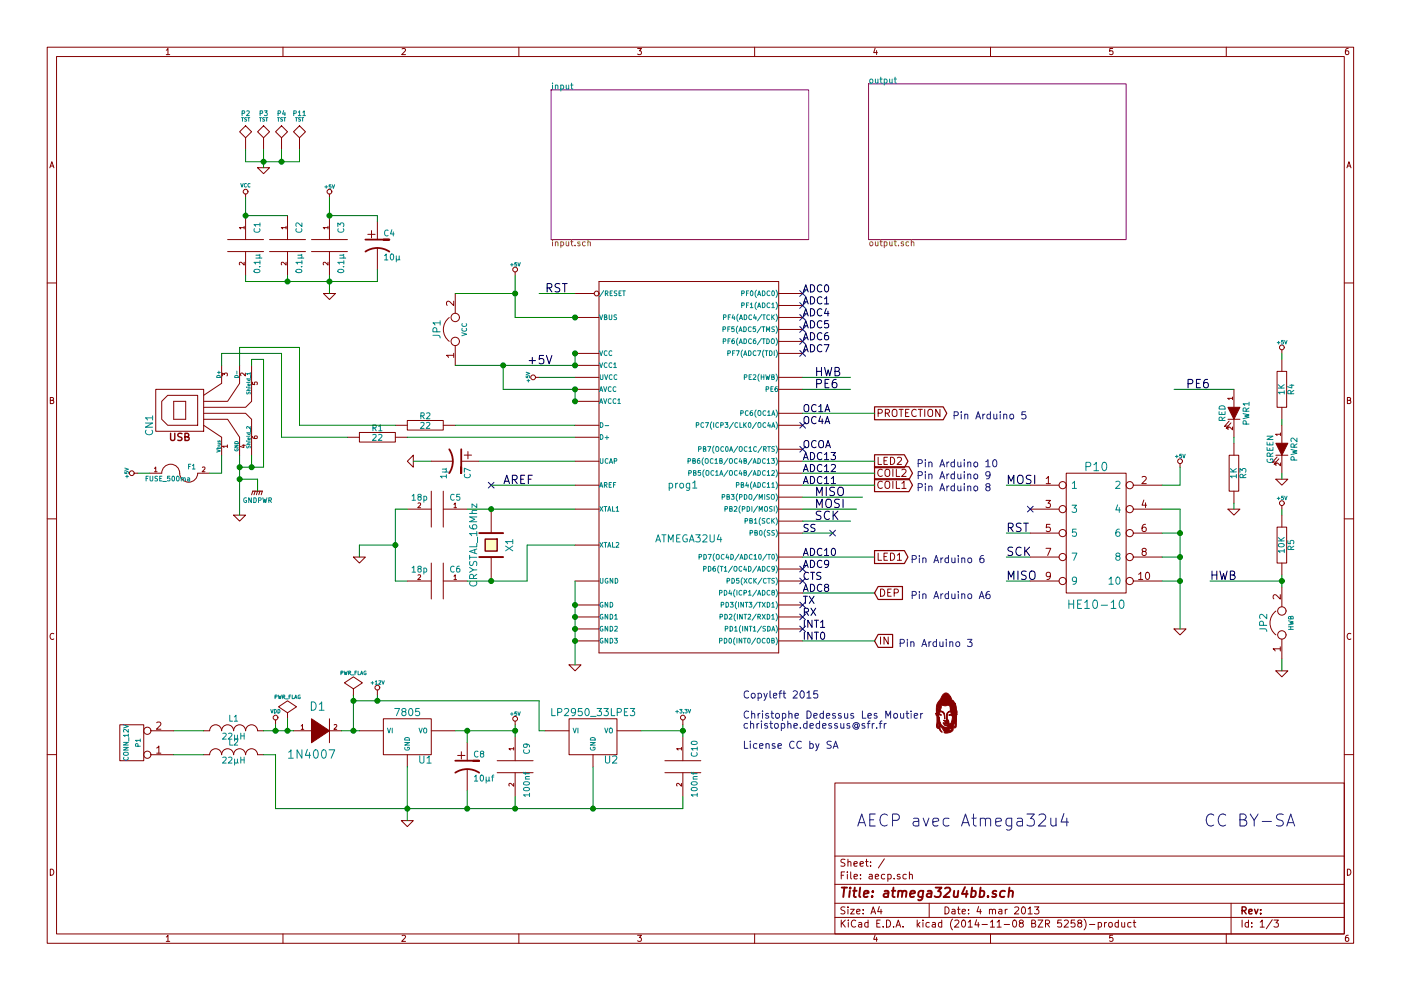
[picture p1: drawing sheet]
EESchema Schematic File Version 2
LIBS:xilinx
LIBS:valves
LIBS:ttl_ieee
LIBS:transistors
LIBS:texas
LIBS:special
LIBS:siliconi
LIBS:regul
LIBS:pspice
LIBS:power
LIBS:philips
LIBS:opto
LIBS:motorola
LIBS:microcontrollers
LIBS:microchip1
LIBS:microchip
LIBS:memory
LIBS:linear
LIBS:interface
LIBS:intel
LIBS:hc11
LIBS:graphic
LIBS:gennum
LIBS:elec-unifil
LIBS:dsp
LIBS:display
LIBS:digital-audio
LIBS:device
LIBS:cypress
LIBS:contrib
LIBS:conn
LIBS:cmos_ieee
LIBS:cmos4000
LIBS:brooktre
LIBS:audio
LIBS:analog_switches
LIBS:adc-dac
LIBS:74xx
LIBS:DDLM
LIBS:Tete_budha
LIBS:aecp-cache
EELAYER 25 0
EELAYER END
$Descr A4 11693 8268
encoding utf-8
Sheet 1 3
Title "atmega32u4bb.sch"
Date "4 mar 2013"
Rev ""
Comp ""
Comment1 ""
Comment2 ""
Comment3 ""
Comment4 ""
$EndDescr
Text Label 6700 4450 0    60   ~ 0
SS
Text Label 6700 3750 0    60   ~ 0
OCOA
Text Label 6700 4850 0    60   ~ 0
CTS
Text Label 6700 2950 0    60   ~ 0
ADC7
Text Label 6700 2850 0    60   ~ 0
ADC6
Text Label 6700 2750 0    60   ~ 0
ADC5
Text Label 6700 2650 0    60   ~ 0
ADC4
Text Label 6700 3550 0    60   ~ 0
OC4A
Text Label 6700 3450 0    60   ~ 0
OC1A
Text Label 6700 4650 0    60   ~ 0
ADC10
Text Label 6700 4750 0    60   ~ 0
ADC9
Text Label 6700 4950 0    60   ~ 0
ADC8
Text Label 6700 5250 0    60   ~ 0
INT1
Text Label 6700 5350 0    60   ~ 0
INT0
Text Label 6700 4050 0    60   ~ 0
ADC11
Text Label 6700 3850 0    60   ~ 0
ADC13
Text Label 6700 3950 0    60   ~ 0
ADC12
Text Label 6700 2550 0    60   ~ 0
ADC1
Text Label 6700 2450 0    60   ~ 0
ADC0
Text Label 6700 5050 0    60   ~ 0
TX
Text Label 6700 5150 0    60   ~ 0
RX
$Comp
L GND #PWR01
U 1 1
P 2200 1400
F 0 "#PWR01" H 2200 1400 30  0001 C CNN
F 1 "GND" H 2200 1330 30  0001 C CNN
F 2 "" H 2200 1400 60  0001 C CNN
F 3 "" H 2200 1400 60  0001 C CNN
	1    2200 1400
	1    0    0    -1  
$EndComp
$Comp
L TST P4
U 1 1
P 2350 1250
F 0 "P4" H 2350 1550 40  0000 C CNN
F 1 "TST" H 2350 1500 30  0000 C CNN
F 2 "Connect:1pin" H 2350 1250 60  0001 C CNN
F 3 "" H 2350 1250 60  0001 C CNN
	1    2350 1250
	1    0    0    -1  
$EndComp
$Comp
L TST P3
U 1 1
P 2200 1250
F 0 "P3" H 2200 1550 40  0000 C CNN
F 1 "TST" H 2200 1500 30  0000 C CNN
F 2 "Connect:1pin" H 2200 1250 60  0001 C CNN
F 3 "" H 2200 1250 60  0001 C CNN
	1    2200 1250
	1    0    0    -1  
$EndComp
$Comp
L TST P2
U 1 1
P 2050 1250
F 0 "P2" H 2050 1550 40  0000 C CNN
F 1 "TST" H 2050 1500 30  0000 C CNN
F 2 "Connect:1pin" H 2050 1250 60  0001 C CNN
F 3 "" H 2050 1250 60  0001 C CNN
	1    2050 1250
	1    0    0    -1  
$EndComp
$Comp
L GNDPWR #PWR02
U 1 1
P 2150 4100
F 0 "#PWR02" H 2150 4150 40  0001 C CNN
F 1 "GNDPWR" H 2150 4020 40  0000 C CNN
F 2 "" H 2150 4100 60  0001 C CNN
F 3 "" H 2150 4100 60  0001 C CNN
	1    2150 4100
	1    0    0    -1  
$EndComp
$Comp
L +5V #PWR03
U 1 1
P 4300 6050
F 0 "#PWR03" H 4300 6140 20  0001 C CNN
F 1 "+5V" H 4300 6140 30  0000 C CNN
F 2 "" H 4300 6050 60  0001 C CNN
F 3 "" H 4300 6050 60  0001 C CNN
	1    4300 6050
	1    0    0    -1  
$EndComp
$Comp
L +5V #PWR04
U 1 1
P 1150 3950
F 0 "#PWR04" H 1150 4040 20  0001 C CNN
F 1 "+5V" H 1150 4040 30  0000 C CNN
F 2 "" H 1150 3950 60  0001 C CNN
F 3 "" H 1150 3950 60  0001 C CNN
	1    1150 3950
	0    -1   -1   0   
$EndComp
$Comp
L +5V #PWR05
U 1 1
P 10700 2950
F 0 "#PWR05" H 10700 3040 20  0001 C CNN
F 1 "+5V" H 10700 3040 30  0000 C CNN
F 2 "" H 10700 2950 60  0001 C CNN
F 3 "" H 10700 2950 60  0001 C CNN
	1    10700 2950
	1    0    0    -1  
$EndComp
$Comp
L +5V #PWR06
U 1 1
P 4500 3150
F 0 "#PWR06" H 4500 3240 20  0001 C CNN
F 1 "+5V" H 4500 3240 30  0000 C CNN
F 2 "" H 4500 3150 60  0001 C CNN
F 3 "" H 4500 3150 60  0001 C CNN
	1    4500 3150
	0    -1   1    0   
$EndComp
$Comp
L JUMPER JP2
U 1 1
P 10700 5200
F 0 "JP2" H 10700 5350 60  0000 C CNN
F 1 "HWB" H 10700 5120 40  0000 C CNN
F 2 "Pin_Headers:Pin_Header_Straight_1x02" H 10700 5200 60  0001 C CNN
F 3 "" H 10700 5200 60  0001 C CNN
	1    10700 5200
	0    -1   -1   0   
$EndComp
$Comp
L R R5
U 1 1
P 10700 4550
F 0 "R5" V 10780 4550 50  0000 C CNN
F 1 "10K" V 10700 4550 50  0000 C CNN
F 2 "Discret:R4-LARGE_PADS" H 10700 4550 60  0001 C CNN
F 3 "" H 10700 4550 60  0001 C CNN
	1    10700 4550
	1    0    0    -1  
$EndComp
$Comp
L R R4
U 1 1
P 10700 3250
F 0 "R4" V 10780 3250 50  0000 C CNN
F 1 "1K" V 10700 3250 50  0000 C CNN
F 2 "Discret:R4-LARGE_PADS" H 10700 3250 60  0001 C CNN
F 3 "" H 10700 3250 60  0001 C CNN
	1    10700 3250
	1    0    0    -1  
$EndComp
$Comp
L R R3
U 1 1
P 10300 3950
F 0 "R3" V 10380 3950 50  0000 C CNN
F 1 "1K" V 10300 3950 50  0000 C CNN
F 2 "Discret:R4-LARGE_PADS" H 10300 3950 60  0001 C CNN
F 3 "" H 10300 3950 60  0001 C CNN
	1    10300 3950
	1    0    0    -1  
$EndComp
$Comp
L JUMPER JP1
U 1 1
P 3800 2750
F 0 "JP1" H 3800 2900 60  0000 C CNN
F 1 "VCC" H 3800 2670 40  0000 C CNN
F 2 "Pin_Headers:Pin_Header_Straight_1x02" H 3800 2750 60  0001 C CNN
F 3 "" H 3800 2750 60  0001 C CNN
	1    3800 2750
	0    -1   -1   0   
$EndComp
$Comp
L CP1 C4
U 1 1
P 3150 2050
F 0 "C4" H 3200 2150 50  0000 L CNN
F 1 "10µ" H 3200 1950 50  0000 L CNN
F 2 "Discret:C1V8" H 3150 2050 60  0001 C CNN
F 3 "" H 3150 2050 60  0001 C CNN
	1    3150 2050
	1    0    0    -1  
$EndComp
$Comp
L C C3
U 1 1
P 2750 2050
F 0 "C3" V 2850 2200 50  0000 C CNN
F 1 "0.1µ" V 2850 1900 50  0000 C CNN
F 2 "Discret:C2" H 2750 2050 60  0001 C CNN
F 3 "" H 2750 2050 60  0001 C CNN
	1    2750 2050
	1    0    0    -1  
$EndComp
$Comp
L C C2
U 1 1
P 2400 2050
F 0 "C2" V 2500 2200 50  0000 C CNN
F 1 "0.1µ" V 2500 1900 50  0000 C CNN
F 2 "Discret:C2" H 2400 2050 60  0001 C CNN
F 3 "" H 2400 2050 60  0001 C CNN
	1    2400 2050
	1    0    0    -1  
$EndComp
$Comp
L C C1
U 1 1
P 2050 2050
F 0 "C1" V 2150 2200 50  0000 C CNN
F 1 "0.1µ" V 2150 1900 50  0000 C CNN
F 2 "Discret:C2" H 2050 2050 60  0001 C CNN
F 3 "" H 2050 2050 60  0001 C CNN
	1    2050 2050
	1    0    0    -1  
$EndComp
$Comp
L CP1 C7
U 1 1
P 3800 3850
F 0 "C7" H 3850 3950 50  0000 L CNN
F 1 "1µ" H 3850 3750 50  0000 L CNN
F 2 "Discret:C2" H 3800 3850 60  0001 C CNN
F 3 "" H 3800 3850 60  0001 C CNN
	1    3800 3850
	0    1    1    0   
$EndComp
$Comp
L CRYSTAL X1
U 1 1
P 4100 4550
F 0 "X1" H 4100 4700 60  0000 C CNN
F 1 "CRYSTAL_16Mhz" H 4100 4400 60  0000 C CNN
F 2 "Crystals:Crystal_HC49-U_Vertical" H 4100 4550 60  0001 C CNN
F 3 "" H 4100 4550 60  0001 C CNN
	1    4100 4550
	0    1    1    0   
$EndComp
$Comp
L C C5
U 1 1
P 3650 4250
F 0 "C5" V 3750 4400 50  0000 C CNN
F 1 "18p" V 3750 4100 50  0000 C CNN
F 2 "Discret:C1" H 3650 4250 60  0001 C CNN
F 3 "" H 3650 4250 60  0001 C CNN
	1    3650 4250
	0    1    -1   0   
$EndComp
$Comp
L C C6
U 1 1
P 3650 4850
F 0 "C6" V 3750 5000 50  0000 C CNN
F 1 "18p" V 3750 4700 50  0000 C CNN
F 2 "Discret:C1" H 3650 4850 60  0001 C CNN
F 3 "" H 3650 4850 60  0001 C CNN
	1    3650 4850
	0    1    -1   0   
$EndComp
$Comp
L FUSE F1
U 1 1
P 1500 3950
F 0 "F1" H 1600 4000 40  0000 C CNN
F 1 "FUSE_500ma" H 1400 3900 40  0000 C CNN
F 2 "Fuse_Holders_and_Fuses:Fuseholder5x20_horiz_SemiClosed_Casing10x25mm" H 1500 3950 60  0001 C CNN
F 3 "" H 1500 3950 60  0001 C CNN
	1    1500 3950
	1    0    0    -1  
$EndComp
$Comp
L R R1
U 1 1
P 3150 3650
F 0 "R1" V 3230 3650 50  0000 C CNN
F 1 "22" V 3150 3650 50  0000 C CNN
F 2 "Discret:R4-LARGE_PADS" H 3150 3650 60  0001 C CNN
F 3 "" H 3150 3650 60  0001 C CNN
	1    3150 3650
	0    -1   -1   0   
$EndComp
$Comp
L R R2
U 1 1
P 3550 3550
F 0 "R2" V 3630 3550 50  0000 C CNN
F 1 "22" V 3550 3550 50  0000 C CNN
F 2 "Discret:R4-LARGE_PADS" H 3550 3550 60  0001 C CNN
F 3 "" H 3550 3550 60  0001 C CNN
	1    3550 3550
	0    -1   -1   0   
$EndComp
$Comp
L USB_1 CN1
U 1 1
P 1650 3400
F 0 "CN1" H 1500 3800 60  0000 C CNN
F 1 "USB_1" H 1625 2800 60  0001 C CNN
F 2 "Connect:USB_B" H 1650 3400 60  0001 C CNN
F 3 "" H 1650 3400 60  0001 C CNN
	1    1650 3400
	0    -1   -1   0   
$EndComp
$Comp
L LED PWR1
U 1 1
P 10300 3450
F 0 "PWR1" H 10300 3550 50  0000 C CNN
F 1 "RED" H 10300 3350 50  0000 C CNN
F 2 "LEDs:LED-5MM" H 10300 3450 60  0001 C CNN
F 3 "" H 10300 3450 60  0001 C CNN
	1    10300 3450
	0    1    1    0   
$EndComp
$Comp
L LED PWR2
U 1 1
P 10700 3750
F 0 "PWR2" H 10700 3850 50  0000 C CNN
F 1 "GREEN" H 10700 3650 50  0000 C CNN
F 2 "LEDs:LED-5MM" H 10700 3750 60  0001 C CNN
F 3 "" H 10700 3750 60  0001 C CNN
	1    10700 3750
	0    1    1    0   
$EndComp
$Comp
L VCC #PWR07
U 1 1
P 2050 1650
F 0 "#PWR07" H 2050 1750 30  0001 C CNN
F 1 "VCC" H 2050 1750 30  0000 C CNN
F 2 "" H 2050 1650 60  0001 C CNN
F 3 "" H 2050 1650 60  0001 C CNN
	1    2050 1650
	1    0    0    -1  
$EndComp
$Comp
L GND #PWR08
U 1 1
P 10700 5600
F 0 "#PWR08" H 10700 5600 30  0001 C CNN
F 1 "GND" H 10700 5530 30  0001 C CNN
F 2 "" H 10700 5600 60  0001 C CNN
F 3 "" H 10700 5600 60  0001 C CNN
	1    10700 5600
	1    0    0    -1  
$EndComp
$Comp
L GND #PWR09
U 1 1
P 2750 2450
F 0 "#PWR09" H 2750 2450 30  0001 C CNN
F 1 "GND" H 2750 2380 30  0001 C CNN
F 2 "" H 2750 2450 60  0001 C CNN
F 3 "" H 2750 2450 60  0001 C CNN
	1    2750 2450
	1    0    0    -1  
$EndComp
$Comp
L GND #PWR010
U 1 1
P 10700 4000
F 0 "#PWR010" H 10700 4000 30  0001 C CNN
F 1 "GND" H 10700 3930 30  0001 C CNN
F 2 "" H 10700 4000 60  0001 C CNN
F 3 "" H 10700 4000 60  0001 C CNN
	1    10700 4000
	1    0    0    -1  
$EndComp
$Comp
L GND #PWR011
U 1 1
P 10300 4250
F 0 "#PWR011" H 10300 4250 30  0001 C CNN
F 1 "GND" H 10300 4180 30  0001 C CNN
F 2 "" H 10300 4250 60  0001 C CNN
F 3 "" H 10300 4250 60  0001 C CNN
	1    10300 4250
	1    0    0    -1  
$EndComp
$Comp
L GND #PWR012
U 1 1
P 3000 4650
F 0 "#PWR012" H 3000 4650 30  0001 C CNN
F 1 "GND" H 3000 4580 30  0001 C CNN
F 2 "" H 3000 4650 60  0001 C CNN
F 3 "" H 3000 4650 60  0001 C CNN
	1    3000 4650
	1    0    0    -1  
$EndComp
$Comp
L GND #PWR013
U 1 1
P 9850 5250
F 0 "#PWR013" H 9850 5250 30  0001 C CNN
F 1 "GND" H 9850 5180 30  0001 C CNN
F 2 "" H 9850 5250 60  0001 C CNN
F 3 "" H 9850 5250 60  0001 C CNN
	1    9850 5250
	1    0    0    -1  
$EndComp
$Comp
L GND #PWR014
U 1 1
P 3450 3850
F 0 "#PWR014" H 3450 3850 30  0001 C CNN
F 1 "GND" H 3450 3780 30  0001 C CNN
F 2 "" H 3450 3850 60  0001 C CNN
F 3 "" H 3450 3850 60  0001 C CNN
	1    3450 3850
	0    1    1    0   
$EndComp
$Comp
L GND #PWR015
U 1 1
P 4800 5550
F 0 "#PWR015" H 4800 5550 30  0001 C CNN
F 1 "GND" H 4800 5480 30  0001 C CNN
F 2 "" H 4800 5550 60  0001 C CNN
F 3 "" H 4800 5550 60  0001 C CNN
	1    4800 5550
	1    0    0    -1  
$EndComp
$Comp
L GND #PWR016
U 1 1
P 2000 4300
F 0 "#PWR016" H 2000 4300 30  0001 C CNN
F 1 "GND" H 2000 4230 30  0001 C CNN
F 2 "" H 2000 4300 60  0001 C CNN
F 3 "" H 2000 4300 60  0001 C CNN
	1    2000 4300
	1    0    0    -1  
$EndComp
$Comp
L +5V #PWR017
U 1 1
P 4300 2300
F 0 "#PWR017" H 4300 2390 20  0001 C CNN
F 1 "+5V" H 4300 2390 30  0000 C CNN
F 2 "" H 4300 2300 60  0001 C CNN
F 3 "" H 4300 2300 60  0001 C CNN
	1    4300 2300
	1    0    0    -1  
$EndComp
$Comp
L +5V #PWR018
U 1 1
P 2750 1650
F 0 "#PWR018" H 2750 1740 20  0001 C CNN
F 1 "+5V" H 2750 1740 30  0000 C CNN
F 2 "" H 2750 1650 60  0001 C CNN
F 3 "" H 2750 1650 60  0001 C CNN
	1    2750 1650
	1    0    0    -1  
$EndComp
Text Notes 7150 6900 0    100  ~ 0
AECP avec Atmega32u4
Text Notes 10050 6900 0    100  ~ 0
CC BY-SA
Text Label 4200 4050 0    70   ~ 0
AREF
Text Label 6800 3150 0    70   ~ 0
HWB
Text Label 10100 4850 0    70   ~ 0
HWB
Text Label 8400 4850 0    70   ~ 0
MISO
Text Label 6800 4150 0    70   ~ 0
MISO
Text Label 8400 4050 0    70   ~ 0
MOSI
Text Label 6800 4250 0    70   ~ 0
MOSI
Text Label 9900 3250 0    70   ~ 0
PE6
Text Label 6800 3250 0    70   ~ 0
PE6
Text Label 8400 4450 0    70   ~ 0
RST
Text Label 4550 2450 0    70   ~ 0
RST
Text Label 8400 4650 0    70   ~ 0
SCK
Text Label 6800 4350 0    70   ~ 0
SCK
$Comp
L ATMEGA32U4 prog1
U 1 1
P 5700 4150
F 0 "prog1" H 5700 4250 60  0000 C CNN
F 1 "ATMEGA32U4" H 5750 3800 60  0000 C CNN
F 2 "SMD_Packages:TQFP-44" H 5700 4150 60  0001 C CNN
F 3 "" H 5700 4150 60  0000 C CNN
	1    5700 4150
	1    0    0    -1  
$EndComp
$Comp
L CONN_2 P1
U 1 1
P 1100 6200
F 0 "P1" V 1050 6200 40  0000 C CNN
F 1 "CONN_12V" V 1150 6200 40  0000 C CNN
F 2 "Connect:bornier2" H 1100 6200 60  0001 C CNN
F 3 "" H 1100 6200 60  0000 C CNN
	1    1100 6200
	-1   0    0    1   
$EndComp
Text Notes 6200 6250 0    60   ~ 0
Copyleft 2015\n\nChristophe Dedessus Les Moutier\nchristophe.dedessus@sfr.fr\n\nLicense CC by SA
$Comp
L INDUCTOR_SMALL L1
U 1 1
P 1950 6100
F 0 "L1" H 1950 6200 50  0000 C CNN
F 1 "22µH" H 1950 6050 50  0000 C CNN
F 2 "Discret:R4-LARGE_PADS" H 1950 6100 60  0001 C CNN
F 3 "" H 1950 6100 60  0000 C CNN
	1    1950 6100
	1    0    0    -1  
$EndComp
$Comp
L INDUCTOR_SMALL L2
U 1 1
P 1950 6300
F 0 "L2" H 1950 6400 50  0000 C CNN
F 1 "22µH" H 1950 6250 50  0000 C CNN
F 2 "Discret:R4-LARGE_PADS" H 1950 6300 60  0001 C CNN
F 3 "" H 1950 6300 60  0000 C CNN
	1    1950 6300
	1    0    0    -1  
$EndComp
$Comp
L DIODE D1
U 1 1
P 2650 6100
F 0 "D1" H 2650 6300 70  0000 C CNN
F 1 "1N4007" H 2600 5900 70  0000 C CNN
F 2 "Discret:D4" H 2650 6100 60  0001 C CNN
F 3 "" H 2650 6100 60  0000 C CNN
	1    2650 6100
	1    0    0    -1  
$EndComp
$Comp
L LP2950_33LPE3 U2
U 1 1
P 4950 6150
F 0 "U2" H 5100 5954 60  0000 C CNN
F 1 "LP2950_33LPE3" H 4950 6350 60  0000 C CNN
F 2 "Housings_TO-92:TO-92-Free-rugged" H 4950 6150 60  0001 C CNN
F 3 "" H 4950 6150 60  0000 C CNN
	1    4950 6150
	1    0    0    -1  
$EndComp
$Comp
L CP1 C8
U 1 1
P 3900 6400
F 0 "C8" H 3950 6500 50  0000 L CNN
F 1 "10µf" H 3950 6300 50  0000 L CNN
F 2 "Discret:C1V8" H 3900 6400 60  0001 C CNN
F 3 "" H 3900 6400 60  0000 C CNN
	1    3900 6400
	1    0    0    -1  
$EndComp
$Comp
L C C9
U 1 1
P 4300 6400
F 0 "C9" V 4400 6550 50  0000 C CNN
F 1 "100nf" V 4400 6250 50  0000 C CNN
F 2 "Discret:C2" H 4300 6400 60  0001 C CNN
F 3 "" H 4300 6400 60  0000 C CNN
	1    4300 6400
	1    0    0    -1  
$EndComp
$Comp
L C C10
U 1 1
P 5700 6400
F 0 "C10" V 5800 6550 50  0000 C CNN
F 1 "100nf" V 5800 6250 50  0000 C CNN
F 2 "Discret:C2" H 5700 6400 60  0001 C CNN
F 3 "" H 5700 6400 60  0000 C CNN
	1    5700 6400
	1    0    0    -1  
$EndComp
$Comp
L GND #PWR019
U 1 1
P 3400 6850
F 0 "#PWR019" H 3400 6850 30  0001 C CNN
F 1 "GND" H 3400 6780 30  0001 C CNN
F 2 "" H 3400 6850 60  0001 C CNN
F 3 "" H 3400 6850 60  0001 C CNN
	1    3400 6850
	1    0    0    -1  
$EndComp
$Comp
L +3.3V #PWR020
U 1 1
P 5700 6050
F 0 "#PWR020" H 5700 6010 30  0001 C CNN
F 1 "+3.3V" H 5700 6160 30  0000 C CNN
F 2 "" H 5700 6050 60  0000 C CNN
F 3 "" H 5700 6050 60  0000 C CNN
	1    5700 6050
	1    0    0    -1  
$EndComp
NoConn ~ 6700 5250
NoConn ~ 6700 5150
NoConn ~ 6700 5050
NoConn ~ 6700 4850
NoConn ~ 6700 4750
NoConn ~ 6950 4450
NoConn ~ 6700 3750
NoConn ~ 6700 3550
NoConn ~ 6700 2950
NoConn ~ 6700 2850
NoConn ~ 6700 2750
NoConn ~ 6700 2650
NoConn ~ 6700 2550
NoConn ~ 6700 2450
NoConn ~ 4100 4050
$Comp
L PWR_FLAG #FLG021
U 1 1
P 2950 5800
F 0 "#FLG021" H 2950 5895 30  0001 C CNN
F 1 "PWR_FLAG" H 2950 5980 30  0000 C CNN
F 2 "" H 2950 5800 60  0001 C CNN
F 3 "" H 2950 5800 60  0001 C CNN
	1    2950 5800
	1    0    0    -1  
$EndComp
$Sheet
S 4600 750  2150 1250
U 544D6855
F0 "input" 50
F1 "input.sch" 50
$EndSheet
$Sheet
S 7250 700  2150 1300
U 544D68E6
F0 "output" 50
F1 "output.sch" 50
$EndSheet
Text GLabel 7300 4950 2    60   Input ~ 0
DEP
Text GLabel 7300 5350 2    60   Input ~ 0
IN
Text GLabel 7300 3450 2    60   Output ~ 0
PROTECTION
Text Notes 7950 3500 0    60   ~ 0
Pin Arduino 5
Text Notes 7600 5000 0    60   ~ 0
Pin Arduino A6
Text Notes 7500 5400 0    60   ~ 0
Pin Arduino 3
Text GLabel 7300 4050 2    60   Output ~ 0
COIL1
Text GLabel 7300 3950 2    60   Output ~ 0
COIL2
Text GLabel 7300 3850 2    60   Output ~ 0
LED2
Text GLabel 7300 4650 2    60   Output ~ 0
LED1
Text Notes 7600 4700 0    60   ~ 0
Pin Arduino 6
Text Notes 7650 3900 0    60   ~ 0
Pin Arduino 10
Text Notes 7650 4000 0    60   ~ 0
Pin Arduino 9
Text Notes 7650 4100 0    60   ~ 0
Pin Arduino 8
$Comp
L HE10-10 P10
U 1 1
P 9150 4450
F 0 "P10" H 9150 5000 70  0000 C CNN
F 1 "HE10-10" H 9150 3850 70  0000 C CNN
F 2 "Socket_Strips:Socket_Strip_Straight_2x05" H 9150 4450 60  0001 C CNN
F 3 "" H 9150 4450 60  0000 C CNN
	1    9150 4450
	1    0    0    -1  
$EndComp
NoConn ~ 8600 4250
$Comp
L 7805 U1
U 1 1
P 3400 6150
F 0 "U1" H 3550 5954 60  0000 C CNN
F 1 "7805" H 3400 6350 60  0000 C CNN
F 2 "Discret:LM78XXV" H 3400 6150 60  0001 C CNN
F 3 "" H 3400 6150 60  0000 C CNN
	1    3400 6150
	1    0    0    -1  
$EndComp
$Comp
L VDD #PWR022
U 1 1
P 2300 6050
F 0 "#PWR022" H 2300 6150 30  0001 C CNN
F 1 "VDD" H 2300 6160 30  0000 C CNN
F 2 "" H 2300 6050 60  0000 C CNN
F 3 "" H 2300 6050 60  0000 C CNN
	1    2300 6050
	1    0    0    -1  
$EndComp
Wire Wire Line
	6950 4450 6700 4450
Wire Wire Line
	7150 4250 6700 4250
Connection ~ 2200 1350
Wire Wire Line
	2350 1350 2350 1250
Wire Wire Line
	2050 1350 2500 1350
Wire Wire Line
	3800 2450 4300 2450
Wire Wire Line
	10700 4800 10700 4900
Wire Wire Line
	10700 3000 10700 2950
Wire Wire Line
	10300 3650 10300 3700
Wire Wire Line
	3800 3050 4800 3050
Connection ~ 2750 2350
Wire Wire Line
	3150 2350 3150 2250
Wire Wire Line
	2050 2350 3150 2350
Wire Wire Line
	2400 2300 2400 2350
Wire Wire Line
	2050 2350 2050 2300
Wire Wire Line
	2400 1800 2050 1800
Wire Wire Line
	3600 3850 3450 3850
Wire Wire Line
	3300 4250 3300 4850
Wire Wire Line
	3300 4850 3400 4850
Connection ~ 4100 4850
Wire Wire Line
	3900 4850 4400 4850
Wire Wire Line
	4400 4850 4400 4550
Wire Wire Line
	4400 4550 4800 4550
Wire Wire Line
	1850 3050 1850 2950
Wire Wire Line
	1850 2950 2350 2950
Wire Wire Line
	2350 2950 2350 3650
Wire Wire Line
	2350 3650 2900 3650
Connection ~ 2100 3900
Wire Wire Line
	2000 3900 2200 3900
Wire Wire Line
	2200 3900 2200 3000
Wire Wire Line
	2200 3000 2100 3000
Wire Wire Line
	2100 3000 2100 3050
Wire Wire Line
	2000 3800 2000 4300
Wire Wire Line
	4300 2650 4800 2650
Wire Wire Line
	10700 3950 10700 4000
Wire Wire Line
	4000 3850 4800 3850
Connection ~ 2750 1800
Wire Wire Line
	4100 4050 4800 4050
Connection ~ 4800 5050
Connection ~ 4800 5150
Connection ~ 4800 5250
Connection ~ 4800 5350
Connection ~ 3300 4550
Wire Wire Line
	6700 3150 7100 3150
Wire Wire Line
	10100 4850 10700 4850
Connection ~ 10700 4850
Wire Wire Line
	3800 3550 4800 3550
Wire Wire Line
	3400 3650 4800 3650
Wire Wire Line
	9800 3250 10300 3250
Wire Wire Line
	7100 3250 6700 3250
Wire Wire Line
	4800 2450 4500 2450
Wire Wire Line
	6700 4350 7100 4350
Wire Wire Line
	1750 3950 1850 3950
Wire Wire Line
	4800 3050 4800 2950
Wire Wire Line
	4800 3350 4800 3250
Wire Wire Line
	4800 3250 4200 3250
Connection ~ 4800 3050
Connection ~ 4800 3250
Connection ~ 2050 1800
Wire Wire Line
	2750 1650 2750 1800
Wire Wire Line
	4300 2300 4300 2650
Wire Wire Line
	4800 3150 4500 3150
Wire Wire Line
	4800 4850 4800 5550
Wire Wire Line
	3300 4550 3000 4550
Wire Wire Line
	3000 4550 3000 4650
Wire Wire Line
	2050 1800 2050 1650
Wire Wire Line
	1150 3950 1250 3950
Wire Wire Line
	1850 3950 1850 3800
Wire Wire Line
	2100 3800 2100 3900
Connection ~ 2000 3900
Wire Wire Line
	3300 3550 2500 3550
Wire Wire Line
	2500 3550 2500 2900
Wire Wire Line
	2500 2900 2000 2900
Wire Wire Line
	2000 2900 2000 3050
Wire Wire Line
	3900 4250 4800 4250
Connection ~ 4100 4250
Wire Wire Line
	3300 4250 3400 4250
Wire Wire Line
	3150 1850 3150 1800
Wire Wire Line
	3150 1800 2750 1800
Connection ~ 2400 2350
Wire Wire Line
	2750 2300 2750 2450
Connection ~ 4300 2450
Wire Wire Line
	10300 4200 10300 4250
Wire Wire Line
	10700 3500 10700 3550
Wire Wire Line
	10700 5500 10700 5600
Wire Wire Line
	10700 4250 10700 4300
Connection ~ 4800 3350
Connection ~ 4800 2650
Connection ~ 4800 2950
Wire Wire Line
	2000 4000 2150 4000
Wire Wire Line
	2150 4000 2150 4100
Connection ~ 2000 4000
Wire Wire Line
	2050 1350 2050 1250
Wire Wire Line
	2200 1250 2200 1400
Wire Wire Line
	6700 4150 7200 4150
Wire Wire Line
	3800 6100 4300 6100
Wire Wire Line
	4300 6050 4300 6150
Wire Wire Line
	5350 6100 5700 6100
Wire Wire Line
	5700 6050 5700 6150
Wire Wire Line
	2200 6100 2450 6100
Wire Wire Line
	1700 6100 1450 6100
Wire Wire Line
	1700 6300 1450 6300
Wire Wire Line
	3900 6750 3900 6600
Wire Wire Line
	2300 6750 5700 6750
Wire Wire Line
	3400 6400 3400 6850
Connection ~ 3400 6750
Wire Wire Line
	2200 6300 2300 6300
Wire Wire Line
	2300 6300 2300 6750
Wire Wire Line
	4300 6750 4300 6650
Connection ~ 3900 6750
Wire Wire Line
	5700 6750 5700 6650
Wire Wire Line
	4950 6400 4950 6750
Connection ~ 4950 6750
Connection ~ 4300 6100
Connection ~ 5700 6100
Connection ~ 4300 6750
Wire Wire Line
	6700 4950 7300 4950
Wire Wire Line
	7300 5350 6700 5350
Wire Wire Line
	7300 3450 6700 3450
Wire Wire Line
	6700 3850 7300 3850
Wire Wire Line
	6700 3950 7300 3950
Wire Wire Line
	6700 4050 7300 4050
Wire Wire Line
	6700 4650 7300 4650
Wire Wire Line
	9700 4050 9850 4050
Wire Wire Line
	8600 4050 8400 4050
Wire Wire Line
	8600 4450 8400 4450
Wire Wire Line
	8400 4650 8600 4650
Wire Wire Line
	8400 4850 8600 4850
Wire Wire Line
	9850 4250 9850 5250
Wire Wire Line
	9850 4250 9700 4250
Wire Wire Line
	9700 4450 9850 4450
Connection ~ 9850 4450
Wire Wire Line
	9700 4650 9850 4650
Connection ~ 9850 4650
Wire Wire Line
	9700 4850 9850 4850
Connection ~ 9850 4850
Wire Wire Line
	4550 6100 4500 6100
Wire Wire Line
	4500 6100 4500 5850
Wire Wire Line
	4500 5850 2950 5850
Wire Wire Line
	2850 6100 3000 6100
Connection ~ 2950 6100
Wire Wire Line
	2950 5800 2950 6100
Connection ~ 2950 5850
Wire Wire Line
	2300 6050 2300 6100
Connection ~ 2300 6100
$Comp
L PWR_FLAG #FLG023
U 1 1
P 2400 6000
F 0 "#FLG023" H 2400 6095 30  0001 C CNN
F 1 "PWR_FLAG" H 2400 6180 30  0000 C CNN
F 2 "" H 2400 6000 60  0001 C CNN
F 3 "" H 2400 6000 60  0001 C CNN
	1    2400 6000
	1    0    0    -1  
$EndComp
Wire Wire Line
	2400 6100 2400 6000
Connection ~ 2400 6100
Wire Wire Line
	3900 6200 3900 6100
Connection ~ 3900 6100
Wire Wire Line
	4200 3250 4200 3050
Connection ~ 4200 3050
$Comp
L +5V #PWR024
U 1 1
P 10700 4250
F 0 "#PWR024" H 10700 4340 20  0001 C CNN
F 1 "+5V" H 10700 4340 30  0000 C CNN
F 2 "" H 10700 4250 60  0001 C CNN
F 3 "" H 10700 4250 60  0001 C CNN
	1    10700 4250
	1    0    0    -1  
$EndComp
$Comp
L +12V #PWR025
U 1 1
P 3150 5800
F 0 "#PWR025" H 3150 5750 20  0001 C CNN
F 1 "+12V" H 3150 5900 30  0000 C CNN
F 2 "" H 3150 5800 60  0000 C CNN
F 3 "" H 3150 5800 60  0000 C CNN
	1    3150 5800
	1    0    0    -1  
$EndComp
Wire Wire Line
	3150 5850 3150 5800
Connection ~ 3150 5850
$Comp
L +5V #PWR026
U 1 1
P 9850 3900
F 0 "#PWR026" H 9850 3990 20  0001 C CNN
F 1 "+5V" H 9850 3990 30  0000 C CNN
F 2 "" H 9850 3900 60  0001 C CNN
F 3 "" H 9850 3900 60  0001 C CNN
	1    9850 3900
	1    0    0    -1  
$EndComp
Wire Wire Line
	9850 4050 9850 3900
$Comp
L TST P11
U 1 1
P 2500 1250
F 0 "P11" H 2500 1550 40  0000 C CNN
F 1 "TST" H 2500 1500 30  0000 C CNN
F 2 "Connect:1pin" H 2500 1250 60  0001 C CNN
F 3 "" H 2500 1250 60  0001 C CNN
	1    2500 1250
	1    0    0    -1  
$EndComp
Wire Wire Line
	2500 1350 2500 1250
Connection ~ 2350 1350
Text Label 4400 3050 0    70   ~ 0
+5V
$Comp
L LOGO G1
U 1 1
P 7900 5950
F 0 "G1" H 7900 5804 60  0001 C CNN
F 1 "LOGO" H 7900 6096 60  0001 C CNN
F 2 "Tete_boudha:Tete_boudha" H 7900 5950 60  0001 C CNN
F 3 "" H 7900 5950 60  0000 C CNN
	1    7900 5950
	1    0    0    -1  
$EndComp
$EndSCHEMATC
